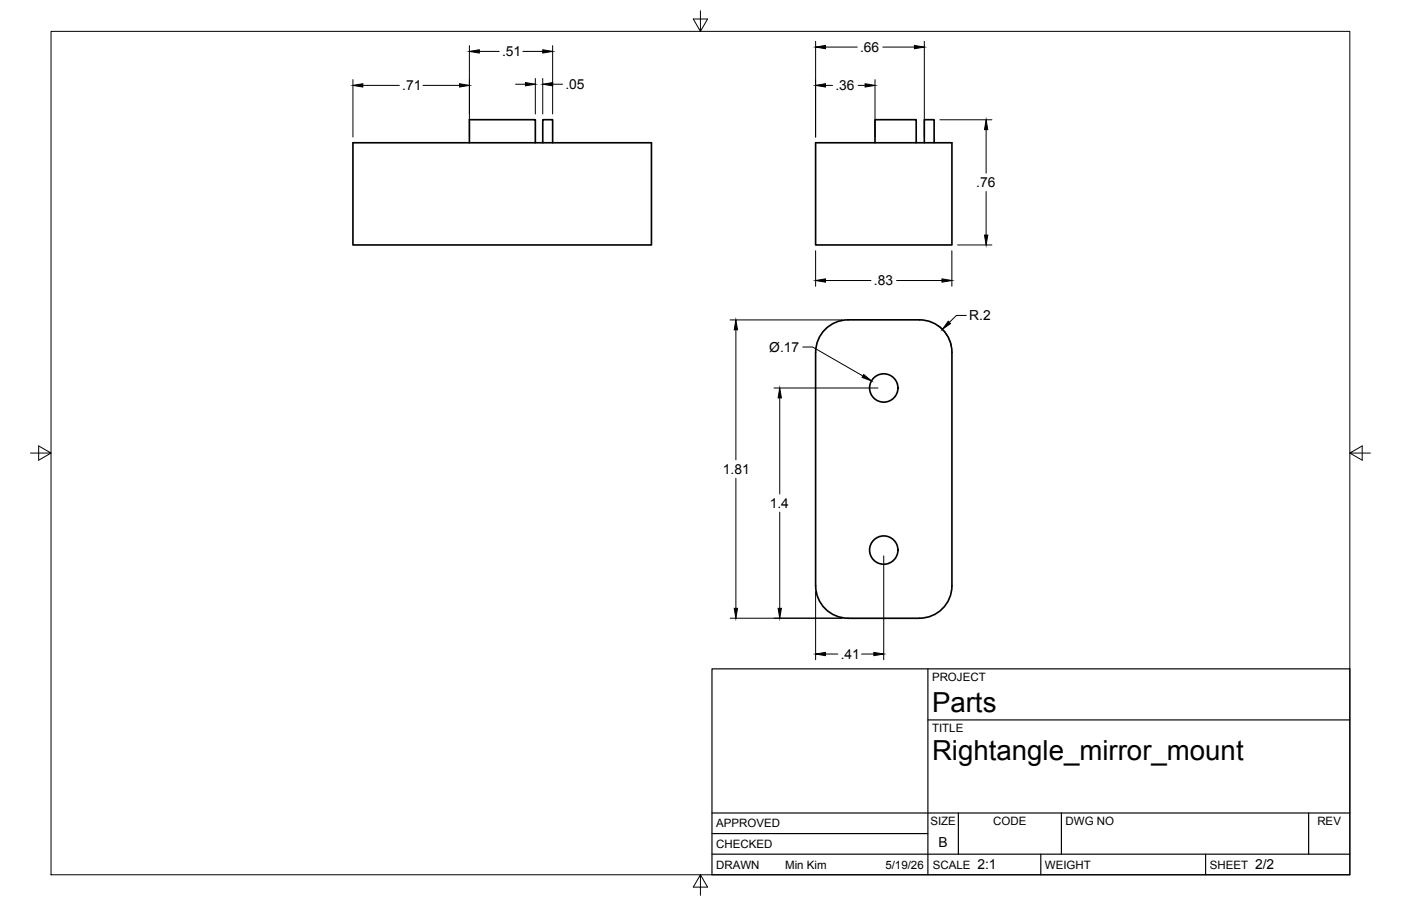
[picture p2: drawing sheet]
<svg xmlns="http://www.w3.org/2000/svg" width="432mm" height="279mm" viewBox="0 0 432 279" stroke-linecap="round" stroke-linejoin="round" font-family="sans-serif">
<!-- layer: Visible -->
<g fill="none" stroke="#000" stroke-width=".51">
<path d="M108.8 44h92v31.5h-92zM144.7 44v-7.1h20.3v7.1M167.3 44v-7.1h3v7.1M251.4 44h42v31.5h-42zM269.7 44v-7.1h12.7v7.1M284.9 44v-7.1h3v7.1M251.4 108.6v72.1M251.4 108.6a10 10 0 0 1 10-10h22a10 10 0 0 1 10 10v72.1M251.4 180.6a10 10 0 0 0 10 10M261.4 190.7h22M293.4 180.6a10 10 0 0 1-10 10"/>
<circle cx="272.4" cy="119.6" r="4.4"/>
<circle cx="272.4" cy="169.6" r="4.4"/>
</g>
<!-- layer: Border -->
<path d="M15.7 9.7h400.3v260.1h-400.3zM215.9 3.3v6.4l-2.2-3.8h4.4l-2.2 3.8M9.4 139.7h6.3l-3.8-2.2v4.4l3.8-2.2M416 139.7l3.8 2.2v-4.4l-3.8 2.2h6.4M215.9 269.8l2.2 3.8h-4.4l2.2-3.8v6.3" fill="none" stroke="#000" stroke-width=".31"/>
<!-- layer: Titleblock -->
<path d="M219.4 206.3h196.6v63.5h-196.6zM286 206.3v63.5M286 222h130M219.4 257.1h66.6M219.4 250.7h196.6M295.4 250.7v12.7M327.1 250.7v12.7M403.3 250.7v12.7M219.4 263.4h196.6M320.8 263.4v6.4M371.6 263.4v6.4" fill="none" stroke="#000" stroke-width=".36"/>
<!-- layer: FD_Dimensions -->
<g fill="none" stroke="#000" stroke-width=".31">
<path d="M144.7 14.1v28.2M147.7 15.9h6.2M161.1 15.9h6.2M170.3 14.1v21.1M251.4 12.7v29.6M254.4 14.5h9.8M272.1 14.5h9.7M284.9 12.7v29.6M108.8 24.6v17.7M111.8 26.3h11.3M130.4 26.3h11.2M158.9 26h3"/>
<path d="M165 24.2v11M167.3 24.2v11M170.3 26h3.1M254.4 26.3h2.2M264.5 26.3h2.1M269.7 24.6v17.7M289.7 36.9h16M303.9 40v13.4M303.9 59.1v13.4M251.4 77.3v11M293.4 77.3v11M295.1 75.5h10.6"/>
<path d="M225 98.7h34.6M254.4 86.5h14M276.3 86.5h14M297.8 97.3h-3l-2.2 2.1M226.8 101.7v40.1M238.5 119.7h32.1M247.4 107h3.1l15.5 9M289.1 100.4a10 10 0 0 1 4.1 6.5M240.3 122.7v29.7M226.8 147.5v40.1M240.3 157.9v29.7M272.4 171.4v32.1"/>
<path d="M225 190.6h34.6M251.4 182.4v21.1M254.4 201.7h3.8M265.5 201.7h3.8"/>
</g>
<g fill="#000" stroke="#000" stroke-width=".31">
<path d="M144.7 15.9l3-.6v1.1zM167.3 15.3l3 .6-3 .5zM251.4 14.5l3-.5v1zM281.8 14l3.1 .5-3.1 .5zM108.8 26.3l3-.5v1zM141.6 25.8l3.1 .5-3.1 .5zM161.9 25.5l3.1 .5-3.1 .5zM167.3 26l3-.5v1zM251.4 26.3l3-.5v1zM266.6 25.8l3.1 .5-3.1 .5zM303.9 36.9l.5 3.1h-1zM303.4 72.5h1l-.5 3z"/>
<path d="M251.4 86.5l3-.5v1zM290.3 86l3.1 .5-3.1 .5zM292.2 99.1l.8 .7-2.6 1.8zM226.8 98.7l.5 3h-1zM266.2 115.5l2.4 2-2.9-1.1zM240.3 119.7l.5 3h-1zM226.3 187.6h1l-.5 3zM239.8 187.6h1l-.5 3zM251.4 201.7l3-.5v1zM269.3 201.2l3.1 .5-3.1 .5z"/>
</g>
<g font-size="8.5">
<text x="287.3" y="219.5">Parts</text>
<text x="287.3" y="234.5">Rightangle_mirror_mount</text>
</g>
<g font-size="4.3">
<text x="154.7" y="17.4">.51</text>
<text x="265.1" y="16">.66</text>
<text x="124" y="27.9">.71</text>
<text x="174.3" y="27.5">.05</text>
<text x="257.5" y="27.8">.36</text>
<text x="300.9" y="57.7">.76</text>
<text x="269.3" y="88">.83</text>
<text x="298.7" y="98.8">R.2</text>
<text x="237.1" y="108.5">Ø.17</text>
<text x="222.8" y="146.2">1.81</text>
<text x="237.3" y="156.7">1.4</text>
<text x="259.1" y="203.2">.41</text>
<text x="289.3" y="261.2">B</text>
<text x="301.2" y="268.1">2:1</text>
<text x="386.8" y="268.1">2/2</text>
</g>
<g font-size="3.5">
<text x="287.3" y="210.1">PROJECT</text>
<text x="287.3" y="225.8">TITLE</text>
<text x="220.7" y="255.2">APPROVED</text>
<text x="286.7" y="254.5">SIZE</text>
<text x="306.1" y="254.5">CODE</text>
<text x="328.4" y="254.5">DWG NO</text>
<text x="406" y="254.5">REV</text>
<text x="220.7" y="261.5">CHECKED</text>
<text x="220.7" y="267.9">DRAWN</text>
<text x="242" y="267.9">Min Kim</text>
<text x="272.9" y="267.9">5/19/26</text>
<text x="287.5" y="267.9">SCALE</text>
<text x="322.1" y="267.9">WEIGHT</text>
<text x="372.9" y="267.9">SHEET</text>
</g>
</svg>
